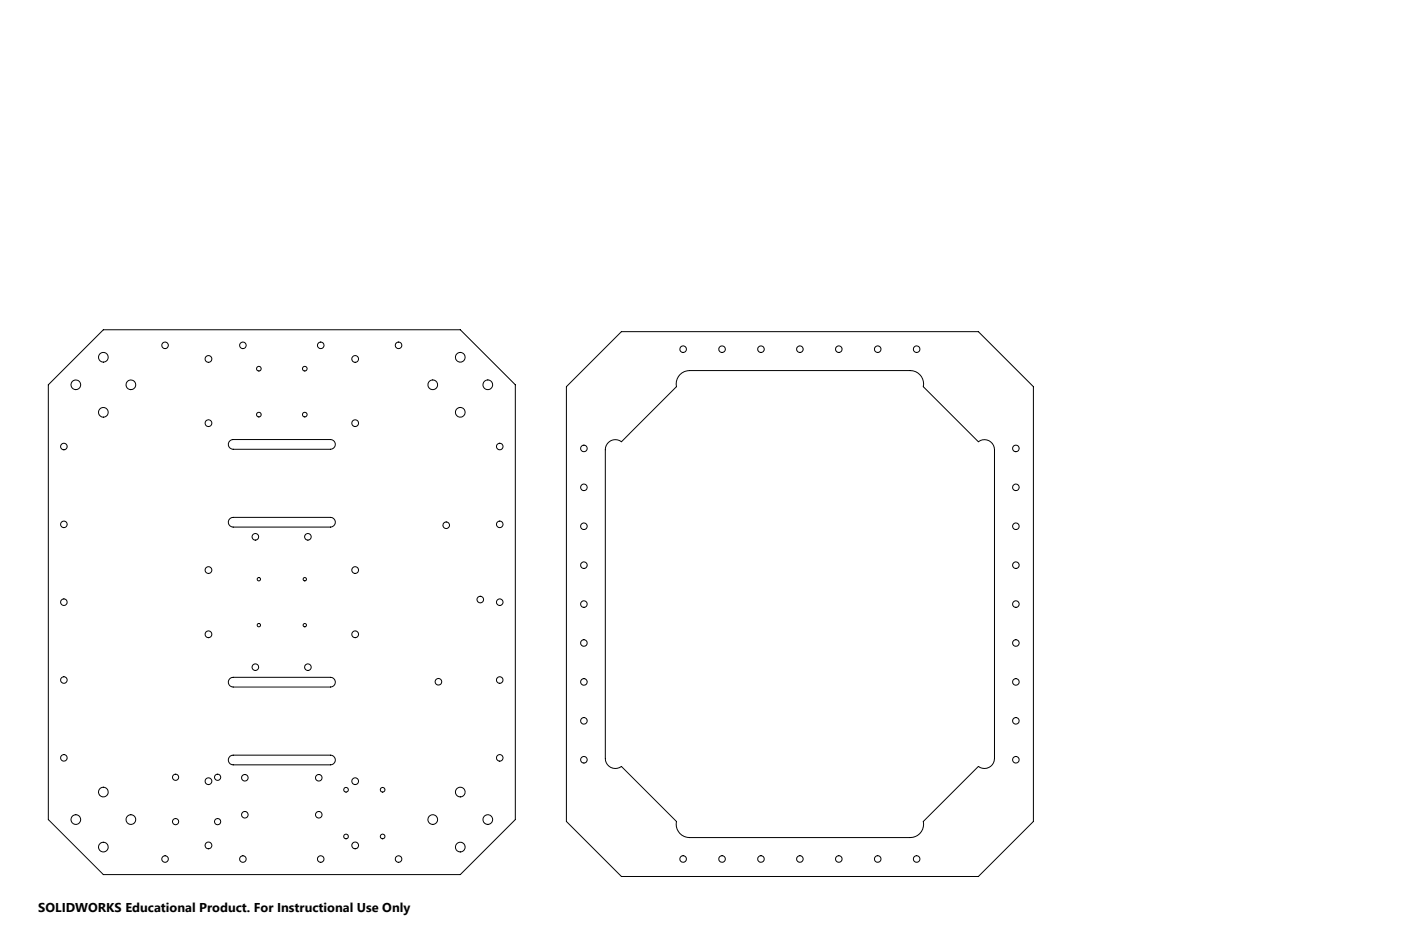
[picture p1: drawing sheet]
<svg xmlns="http://www.w3.org/2000/svg" width="914mm" height="610mm" viewBox="0 0 914 610" stroke-linecap="round" stroke-linejoin="round" font-family="sans-serif">
<g fill="none" stroke="#000" stroke-width=".65">
<path d="M67 215h233l36 36v284l-36 36h-233l-35-36v-284zM406 216h233l35 36v284l-35 36h-233l-36-36v-284zM150 288l2-1h64a3 3 0 0 1 3 3 3 3 0 0 1-3 3h-64a3 3 0 0 1-3-2 3 3 0 0 1 1-3zM396 289a6 6 0 0 1 10-1l36-36a9 9 0 0 1 8-10h144a9 9 0 0 1 9 10l36 36a7 7 0 0 1 6 0 7 7 0 0 1 4 6v201a7 7 0 0 1-4 6 7 7 0 0 1-6-1l-36 36a9 9 0 0 1-9 11h-144a9 9 0 0 1-8-11l-36-36a7 7 0 0 1-7 1 7 7 0 0 1-4-6v-201zM150 338h2h64a3 3 0 0 1 3 3 3 3 0 0 1-3 3h-64a3 3 0 0 1-3-2 3 3 0 0 1 1-4zM150 443l2-1h64a3 3 0 0 1 3 3 3 3 0 0 1-3 3h-64a3 3 0 0 1-3-2 3 3 0 0 1 1-3zM150 494l2-1h64a3 3 0 0 1 3 3 3 3 0 0 1-3 3h-64a3 3 0 0 1-3-2 3 3 0 0 1 1-3z"/>
<circle cx="67" cy="233" r="3"/>
<circle cx="108" cy="225" r="2.2"/>
<circle cx="136" cy="234" r="2.2"/>
<circle cx="159" cy="225" r="2.2"/>
<circle cx="209" cy="225" r="2.1"/>
<circle cx="232" cy="234" r="2.2"/>
<circle cx="260" cy="225" r="2.1"/>
<circle cx="300" cy="233" r="3"/>
<circle cx="446" cy="228" r="2.1"/>
<circle cx="471" cy="228" r="2.1"/>
<circle cx="497" cy="228" r="2.1"/>
<circle cx="522" cy="228" r="2.1"/>
<circle cx="547" cy="228" r="2.1"/>
<circle cx="573" cy="228" r="2.1"/>
<circle cx="598" cy="228" r="2.1"/>
<circle cx="50" cy="251" r="3"/>
<circle cx="85" cy="251" r="3"/>
<circle cx="169" cy="241" r="1.5"/>
<circle cx="199" cy="241" r="1.5"/>
<circle cx="282" cy="251" r="3"/>
<circle cx="318" cy="251" r="3"/>
<circle cx="67" cy="269" r="3"/>
<circle cx="136" cy="276" r="2.2"/>
<circle cx="169" cy="271" r="1.5"/>
<circle cx="199" cy="271" r="1.5"/>
<circle cx="232" cy="276" r="2.2"/>
<circle cx="300" cy="269" r="3"/>
<circle cx="42" cy="291" r="2.2"/>
<circle cx="326" cy="291" r="2.1"/>
<circle cx="381" cy="293" r="2.2"/>
<circle cx="663" cy="293" r="2.1"/>
<circle cx="381" cy="318" r="2.1"/>
<circle cx="663" cy="318" r="2.1"/>
<circle cx="42" cy="342" r="2.2"/>
<circle cx="167" cy="350" r="2.2"/>
<circle cx="201" cy="350" r="2.2"/>
<circle cx="291" cy="343" r="2.2"/>
<circle cx="326" cy="342" r="2.1"/>
<circle cx="381" cy="343" r="2.1"/>
<circle cx="663" cy="343" r="2.1"/>
<circle cx="136" cy="372" r="2.2"/>
<circle cx="169" cy="378" r="1.1"/>
<circle cx="199" cy="378" r="1.1"/>
<circle cx="232" cy="372" r="2.2"/>
<circle cx="381" cy="369" r="2.1"/>
<circle cx="663" cy="369" r="2.1"/>
<circle cx="42" cy="393" r="2.1"/>
<circle cx="313" cy="391" r="2.2"/>
<circle cx="326" cy="393" r="2.2"/>
<circle cx="381" cy="394" r="2.1"/>
<circle cx="663" cy="394" r="2.1"/>
<circle cx="136" cy="414" r="2.2"/>
<circle cx="169" cy="408" r="1.1"/>
<circle cx="199" cy="408" r="1.1"/>
<circle cx="232" cy="414" r="2.2"/>
<circle cx="381" cy="420" r="2.2"/>
<circle cx="663" cy="420" r="2.2"/>
<circle cx="167" cy="435" r="2.2"/>
<circle cx="201" cy="435" r="2.2"/>
<circle cx="42" cy="444" r="2.1"/>
<circle cx="286" cy="445" r="2.2"/>
<circle cx="326" cy="444" r="2.2"/>
<circle cx="381" cy="445" r="2.2"/>
<circle cx="663" cy="445" r="2.2"/>
<circle cx="381" cy="470" r="2.2"/>
<circle cx="663" cy="470" r="2.2"/>
<circle cx="42" cy="495" r="2.1"/>
<circle cx="326" cy="495" r="2.2"/>
<circle cx="381" cy="496" r="2.1"/>
<circle cx="663" cy="496" r="2.2"/>
<circle cx="67" cy="517" r="3"/>
<circle cx="115" cy="507" r="2"/>
<circle cx="136" cy="510" r="2.2"/>
<circle cx="142" cy="507" r="2"/>
<circle cx="160" cy="508" r="2.1"/>
<circle cx="208" cy="508" r="2.1"/>
<circle cx="226" cy="515" r="1.5"/>
<circle cx="232" cy="510" r="2.2"/>
<circle cx="250" cy="515" r="1.5"/>
<circle cx="300" cy="517" r="3"/>
<circle cx="49" cy="535" r="3"/>
<circle cx="85" cy="535" r="3"/>
<circle cx="115" cy="536" r="2"/>
<circle cx="142" cy="536" r="2"/>
<circle cx="160" cy="532" r="2.1"/>
<circle cx="208" cy="532" r="2.1"/>
<circle cx="282" cy="535" r="3"/>
<circle cx="318" cy="535" r="3"/>
<circle cx="67" cy="553" r="3"/>
<circle cx="136" cy="552" r="2.2"/>
<circle cx="226" cy="546" r="1.5"/>
<circle cx="232" cy="552" r="2.2"/>
<circle cx="250" cy="546" r="1.5"/>
<circle cx="300" cy="553" r="3"/>
<circle cx="108" cy="561" r="2.1"/>
<circle cx="159" cy="561" r="2.1"/>
<circle cx="209" cy="561" r="2.2"/>
<circle cx="260" cy="561" r="2.2"/>
<circle cx="446" cy="561" r="2.2"/>
<circle cx="471" cy="561" r="2.2"/>
<circle cx="497" cy="561" r="2.2"/>
<circle cx="522" cy="561" r="2.2"/>
<circle cx="547" cy="561" r="2.2"/>
<circle cx="573" cy="561" r="2.2"/>
<circle cx="598" cy="561" r="2.2"/>
</g>
<text font-size="8.4" x="25" y="595">SOLIDWORKS Educational Product. For Instructional Use Only</text>
</svg>
